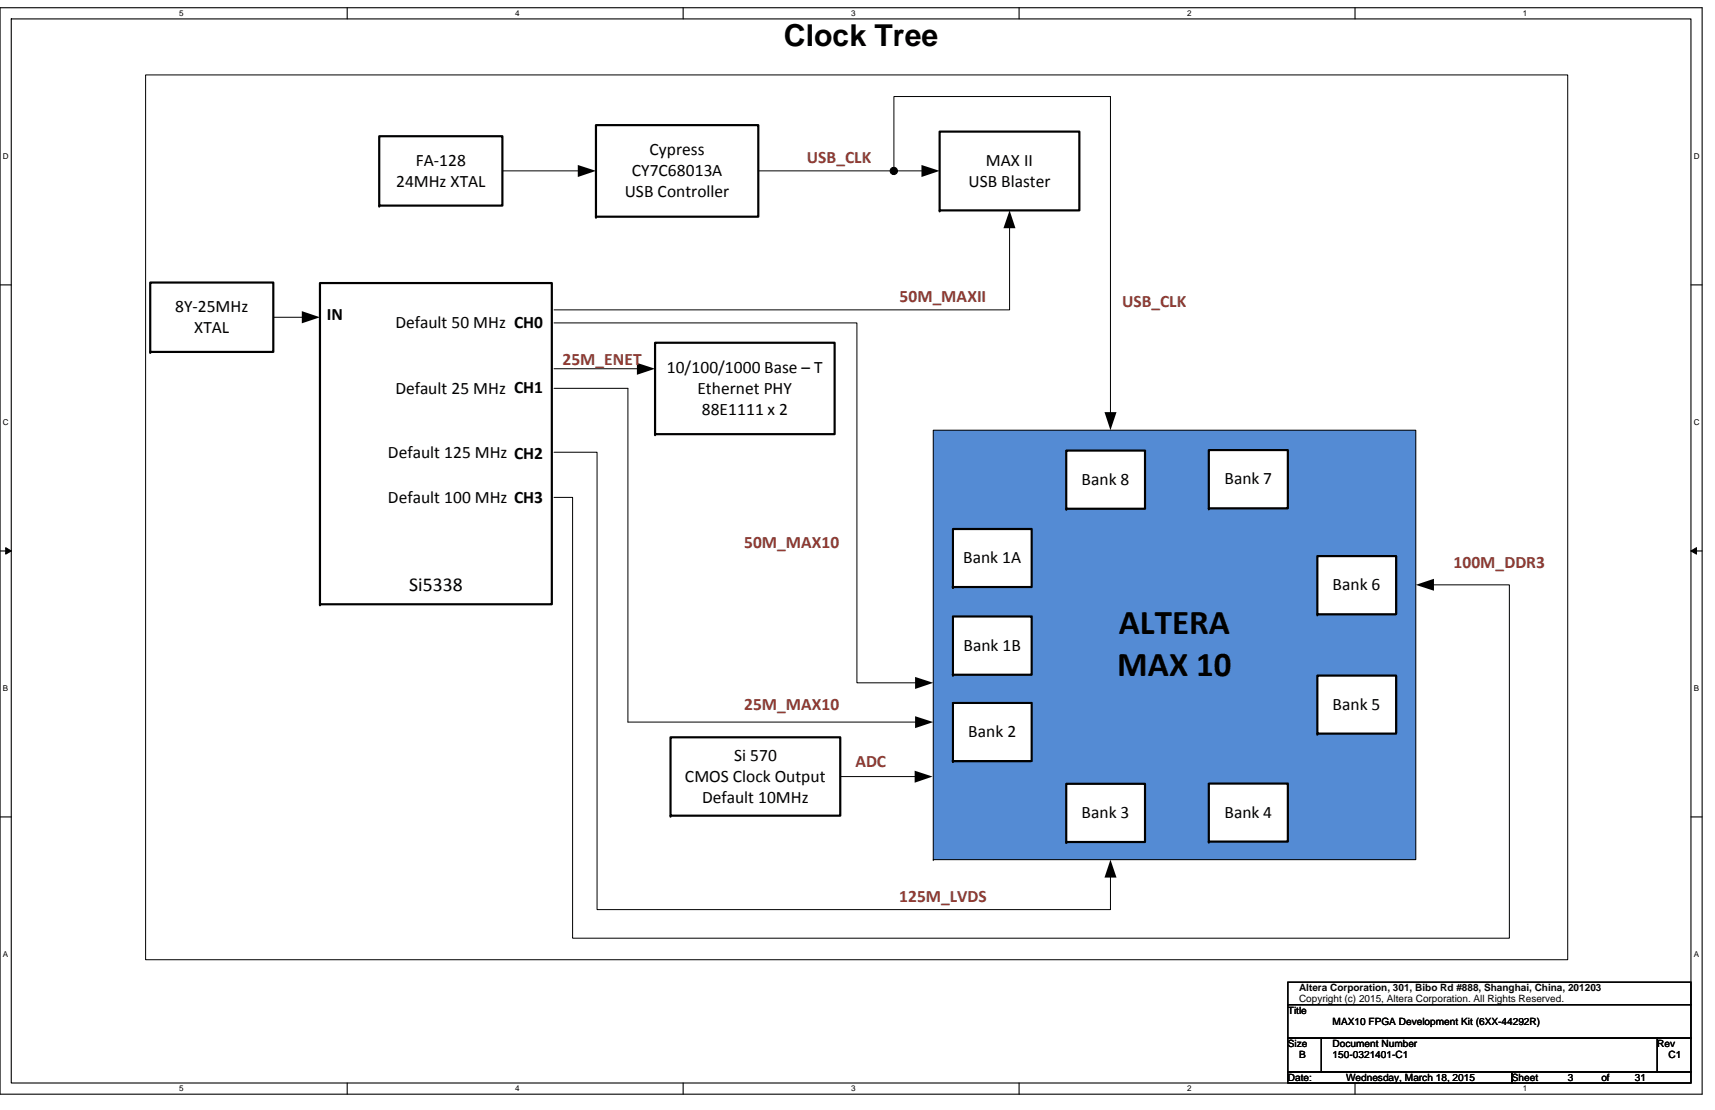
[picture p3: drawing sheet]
<svg xmlns="http://www.w3.org/2000/svg" width="432mm" height="279mm" viewBox="0 0 432 279" stroke-linecap="round" stroke-linejoin="round" font-family="sans-serif">
<path d="M0 1.9h428.6v273.5h-428.6zM2.8 4.8h422.9v267.8h-422.9z" fill="none" stroke="#000" stroke-width=".28"/>
<g fill="#fff">
<path d="M45.1 2.2h1.1v2.3h-1.1z"/>
<path d="M45.1 272.9h1.1v2.3h-1.1z"/>
</g>
<path d="M87.4 1.9v2.9M87.4 272.6v2.8" fill="none" stroke="#000" stroke-width=".28"/>
<g fill="#fff">
<path d="M129.7 2.2h1.1v2.3h-1.1z"/>
<path d="M129.7 272.9h1.1v2.3h-1.1z"/>
</g>
<path d="M172 1.9v2.9M172 272.6v2.8" fill="none" stroke="#000" stroke-width=".28"/>
<g fill="#fff">
<path d="M214.3 2.2h1.1v2.3h-1.1z"/>
<path d="M214.3 272.9h1.1v2.3h-1.1z"/>
</g>
<path d="M256.6 1.9v2.9M256.6 272.6v2.8" fill="none" stroke="#000" stroke-width=".28"/>
<g fill="#fff">
<path d="M298.9 2.2h1.1v2.3h-1.1z"/>
<path d="M298.9 272.9h1.1v2.3h-1.1z"/>
</g>
<path d="M341.2 1.9v2.9M341.2 272.6v2.8" fill="none" stroke="#000" stroke-width=".28"/>
<g fill="#fff">
<path d="M383.5 2.2h1.1v2.3h-1.1z"/>
<path d="M383.5 272.9h1.1v2.3h-1.1z"/>
<path d="M.7 38.2h1.5v2.3h-1.5z"/>
<path d="M426.5 38.2h1.4v2.3h-1.4z"/>
<path d="M.7 105.2h1.5v2.2h-1.5z"/>
<path d="M426.5 105.2h1.4v2.2h-1.4z"/>
</g>
<path d="M0 71.7h2.8M425.7 71.7h2.9" fill="none" stroke="#000" stroke-width=".28"/>
<g fill="#fff">
<path d="M.7 172.1h1.4v2.3h-1.4z"/>
<path d="M426.5 172.1h1.3v2.3h-1.3z"/>
</g>
<path d="M0 138.7h2.8M425.7 138.7h2.9" fill="none" stroke="#000" stroke-width=".28"/>
<path d="M1.4 137.9l1.4 .8-1.4 .8zM425.7 138.7l1.4-.8v1.6z" fill="#000" stroke="#000" stroke-width=".25"/>
<g fill="#fff">
<path d="M.7 239.1h1.4v2.3h-1.4z"/>
<path d="M426.4 239.1h1.4v2.3h-1.4z"/>
</g>
<path d="M0 205.6h2.8M425.7 205.6h2.9" fill="none" stroke="#000" stroke-width=".28"/>
<path d="M36.7 18.9h358v222.7h-358z" fill="#fff"/>
<path d="M36.7 18.9h358v222.7h-358z" fill="none" stroke="#000" stroke-width=".25"/>
<path d="M168.8 185.6h42.8v19.7h-42.8z" fill="#fff"/>
<path d="M168.8 185.6h42.8v19.7h-42.8z" fill="none" stroke="#000" stroke-width=".55"/>
<circle cx="168.8" cy="205.3" r=".27" fill="#000"/>
<path d="M95.5 34.3h31v17.5h-31z" fill="#fff"/>
<path d="M95.5 34.3h31v17.5h-31z" fill="none" stroke="#000" stroke-width=".55"/>
<circle cx="95.5" cy="51.8" r=".27" fill="#000"/>
<path d="M150.1 31.5h40.8v23h-40.8z" fill="#fff"/>
<path d="M150.1 31.5h40.8v23h-40.8z" fill="none" stroke="#000" stroke-width=".55"/>
<circle cx="150.1" cy="54.5" r=".27" fill="#000"/>
<path d="M236.6 33.1h35.2v19.9h-35.2z" fill="#fff"/>
<path d="M236.6 33.1h35.2v19.9h-35.2z" fill="none" stroke="#000" stroke-width=".55"/>
<circle cx="236.6" cy="53" r=".27" fill="#000"/>
<path d="M190.9 43h41.5" fill="none" stroke="#000" stroke-width=".25"/>
<path d="M232 41.5l4.6 1.5-4.6 1.6z" fill="#000"/>
<path d="M235 108.3h121.5v108.1h-121.5z" fill="#548bd4"/>
<path d="M235 108.3h121.5v108.1h-121.5zM235 216.4h.1" fill="none" stroke="#000" stroke-width=".25"/>
<path d="M239.9 133.2h19.9v14.6h-19.9z" fill="#fff"/>
<path d="M239.9 133.2h19.9v14.6h-19.9z" fill="none" stroke="#000" stroke-width=".55"/>
<circle cx="239.9" cy="147.8" r=".27" fill="#000"/>
<path d="M239.9 155.2h19.9v14.6h-19.9z" fill="#fff"/>
<path d="M239.9 155.2h19.9v14.6h-19.9z" fill="none" stroke="#000" stroke-width=".55"/>
<circle cx="239.9" cy="169.8" r=".27" fill="#000"/>
<path d="M239.9 176.9h19.9v14.7h-19.9z" fill="#fff"/>
<path d="M239.9 176.9h19.9v14.7h-19.9z" fill="none" stroke="#000" stroke-width=".55"/>
<circle cx="239.9" cy="191.6" r=".27" fill="#000"/>
<path d="M268.5 197.3h19.8v14.6h-19.8z" fill="#fff"/>
<path d="M268.5 197.3h19.8v14.6h-19.8z" fill="none" stroke="#000" stroke-width=".55"/>
<circle cx="268.5" cy="211.9" r=".27" fill="#000"/>
<path d="M304.4 197.2h19.9v14.6h-19.9z" fill="#fff"/>
<path d="M304.4 197.2h19.9v14.6h-19.9z" fill="none" stroke="#000" stroke-width=".55"/>
<circle cx="304.4" cy="211.8" r=".27" fill="#000"/>
<path d="M331.7 170.1h19.8v14.6h-19.8z" fill="#fff"/>
<path d="M331.7 170.1h19.8v14.6h-19.8z" fill="none" stroke="#000" stroke-width=".55"/>
<circle cx="331.7" cy="184.7" r=".27" fill="#000"/>
<path d="M331.7 140h19.8v14.6h-19.8z" fill="#fff"/>
<path d="M331.7 140h19.8v14.6h-19.8z" fill="none" stroke="#000" stroke-width=".55"/>
<circle cx="331.7" cy="154.6" r=".27" fill="#000"/>
<path d="M304.4 113.3h19.9v14.7h-19.9z" fill="#fff"/>
<path d="M304.4 113.3h19.9v14.7h-19.9z" fill="none" stroke="#000" stroke-width=".55"/>
<circle cx="304.4" cy="128" r=".27" fill="#000"/>
<path d="M268.5 113.4h19.8v14.7h-19.8z" fill="#fff"/>
<path d="M268.5 113.4h19.8v14.7h-19.8z" fill="none" stroke="#000" stroke-width=".55"/>
<circle cx="268.5" cy="128.1" r=".27" fill="#000"/>
<path d="M37.8 71.1h31v17.5h-31z" fill="#fff"/>
<path d="M37.8 71.1h31v17.5h-31z" fill="none" stroke="#000" stroke-width=".55"/>
<circle cx="37.8" cy="88.6" r=".27" fill="#000"/>
<path d="M68.8 79.9h7.6M211.6 195.5h19.1" fill="none" stroke="#000" stroke-width=".25"/>
<path d="M76 78.3l4.6 1.6-4.6 1.5zM230.3 194l4.5 1.5-4.5 1.5z" fill="#000"/>
<path d="M80.6 71.2h58.3v80.9h-58.3z" fill="#fff"/>
<path d="M80.6 71.2h58.3v80.9h-58.3z" fill="none" stroke="#000" stroke-width=".55"/>
<circle cx="80.6" cy="152.1" r=".27" fill="#000"/>
<path d="M139.5 113.8h10.8v115.2h129.3v-8.5" fill="none" stroke="#000" stroke-width=".25"/>
<path d="M279.6 216.4l1.5 4.5h-3z" fill="#000"/>
<path d="M164.9 86.3h45.2v23h-45.2z" fill="#fff"/>
<path d="M164.9 86.3h45.2v23h-45.2z" fill="none" stroke="#000" stroke-width=".55"/>
<circle cx="164.9" cy="109.3" r=".27" fill="#000"/>
<g fill="none" stroke="#000" stroke-width=".25">
<path d="M126.5 43h19.4M225.1 43v-18.7h54.5v79.8M254.2 57.1v20.9h-114.7M139.5 81.3h76.3v90.6h15M139.5 97.7h18.6v84.1h72.7M139.5 92.8h21.2M139.5 125.2h4.7v111h235.8v-89h-19.3"/>
<circle cx="225" cy="43" r=".92"/>
</g>
<g fill="#000">
<path d="M145.5 41.5l4.6 1.5-4.6 1.6zM254.2 53l1.5 4.4h-3.1zM160.4 91.3l4.5 1.5-4.5 1.5zM278.1 103.7h3l-1.5 4.6zM356.5 147.2l4.5-1.5v3zM230.4 170.4l4.6 1.5-4.6 1.5zM230.4 180.3l4.6 1.5-4.6 1.5z"/>
<circle cx="225" cy="43" r=".92"/>
</g>
<path d="M324.3 247.2h101.4v5.7h-101.4zM324.3 252.9h101.4v8.4h-101.4zM324.3 261.3h8.4v8.5h-8.4zM324.3 269.8h56.3v2.8h-56.3zM332.7 261.3h84.6v8.5h-84.6zM380.6 269.8h45.1v2.8h-45.1zM417.3 261.3h8.4v8.5h-8.4z" fill="none" stroke="#000" stroke-width=".28"/>
<g font-size="8.8">
<text x="281.7" y="159.7">ALTERA</text>
<text x="281.3" y="170.2">MAX 10</text>
</g>
<text font-size="7.6" x="197.4" y="11.6">Clock Tree</text>
<text font-size="4.9" x="103" y="148.7">Si5338</text>
<g font-size="4.4">
<text x="104.7" y="41.7">FA‐128</text>
<text x="163.6" y="39.1">Cypress</text>
<text x="248.2" y="41.7">MAX II</text>
<text x="99.7" y="47">24MHz XTAL</text>
<text x="159.1" y="44.3">CY7C68013A</text>
<text x="243.8" y="47">USB Blaster</text>
<text x="157.3" y="49.6">USB Controller</text>
<text x="44.1" y="78.5">8Y‐25MHz</text>
<text x="48.9" y="83.8">XTAL</text>
<text x="82.3" y="80.6">IN</text>
<text x="99.5" y="82.6">Default 50 MHz CH0</text>
<text x="167.9" y="93.8">10/100/1000 Base – T</text>
<text x="99.5" y="99.1">Default 25 MHz CH1</text>
<text x="175.6" y="99.1">Ethernet PHY</text>
<text x="176.7" y="104.4">88E1111 x 2</text>
<text x="97.7" y="115.4">Default 125 MHz CH2</text>
<text x="272.3" y="122">Bank 8</text>
<text x="308.3" y="121.9">Bank 7</text>
<text x="97.7" y="126.7">Default 100 MHz CH3</text>
<text x="242.5" y="141.8">Bank 1A</text>
<text x="335.5" y="148.6">Bank 6</text>
<text x="242.6" y="163.9">Bank 1B</text>
<text x="335.5" y="178.7">Bank 5</text>
<text x="243.8" y="185.5">Bank 2</text>
<text x="184.8" y="191.5">Si 570</text>
<text x="172.5" y="196.8">CMOS Clock Output</text>
<text x="176.8" y="202.1">Default 10MHz</text>
<text x="272.3" y="205.9">Bank 3</text>
<text x="308.3" y="205.8">Bank 4</text>
</g>
<g font-size="4.4" fill="#923931">
<text x="203.1" y="41">USB_CLK</text>
<text x="226.5" y="76.1">50M_MAXII</text>
<text x="282.5" y="77.4">USB_CLK</text>
<text x="141.6" y="92">25M_ENET</text>
<text x="187.3" y="138.1">50M_MAX10</text>
<text x="366" y="143">100M_DDR3</text>
<text x="187.3" y="178.7">25M_MAX10</text>
<text x="215.4" y="193">ADC</text>
<text x="226.4" y="227">125M_LVDS</text>
</g>
<g font-size="2.5">
<text x="327.1" y="249.6">Altera Corporation, 301, Bibo Rd #888, Shanghai, China, 201203</text>
<text x="324.3" y="255.1">Title</text>
<text x="327.1" y="252.3">Copyright (c) 2015, Altera Corporation. All Rights Reserved.</text>
<text x="335.5" y="257.9">MAX10 FPGA Development Kit (6XX-44292R)</text>
<text x="324.3" y="263.6">Size</text>
<text x="335.5" y="263.6">Document Number</text>
<text x="417.3" y="263.6">Rev</text>
<text x="327.1" y="266.4">B</text>
<text x="335.5" y="266.4">150-0321401-C1</text>
<text x="420.1" y="266.4">C1</text>
<text x="324.3" y="272">Date:</text>
<text x="338.9" y="272">Wednesday, March 18, 2015</text>
<text x="380.6" y="272">Sheet</text>
<text x="394.7" y="272">3</text>
<text x="403.2" y="272">of</text>
<text x="411.6" y="272">31</text>
</g>
<g font-size="2">
<text x="45.1" y="4.1">5</text>
<text x="129.7" y="4.1">4</text>
<text x="214.3" y="4.1">3</text>
<text x="298.9" y="4.1">2</text>
<text x="383.5" y="4.1">1</text>
<text x=".7" y="40">D</text>
<text x="426.5" y="40">D</text>
<text x=".7" y="107">C</text>
<text x="426.5" y="107">C</text>
<text x=".7" y="174">B</text>
<text x="426.5" y="174">B</text>
<text x=".7" y="240.9">A</text>
<text x="426.5" y="240.9">A</text>
<text x="45.1" y="274.7">5</text>
<text x="129.7" y="274.7">4</text>
<text x="214.3" y="274.7">3</text>
<text x="298.9" y="274.7">2</text>
<text x="383.5" y="274.7">1</text>
</g>
</svg>
